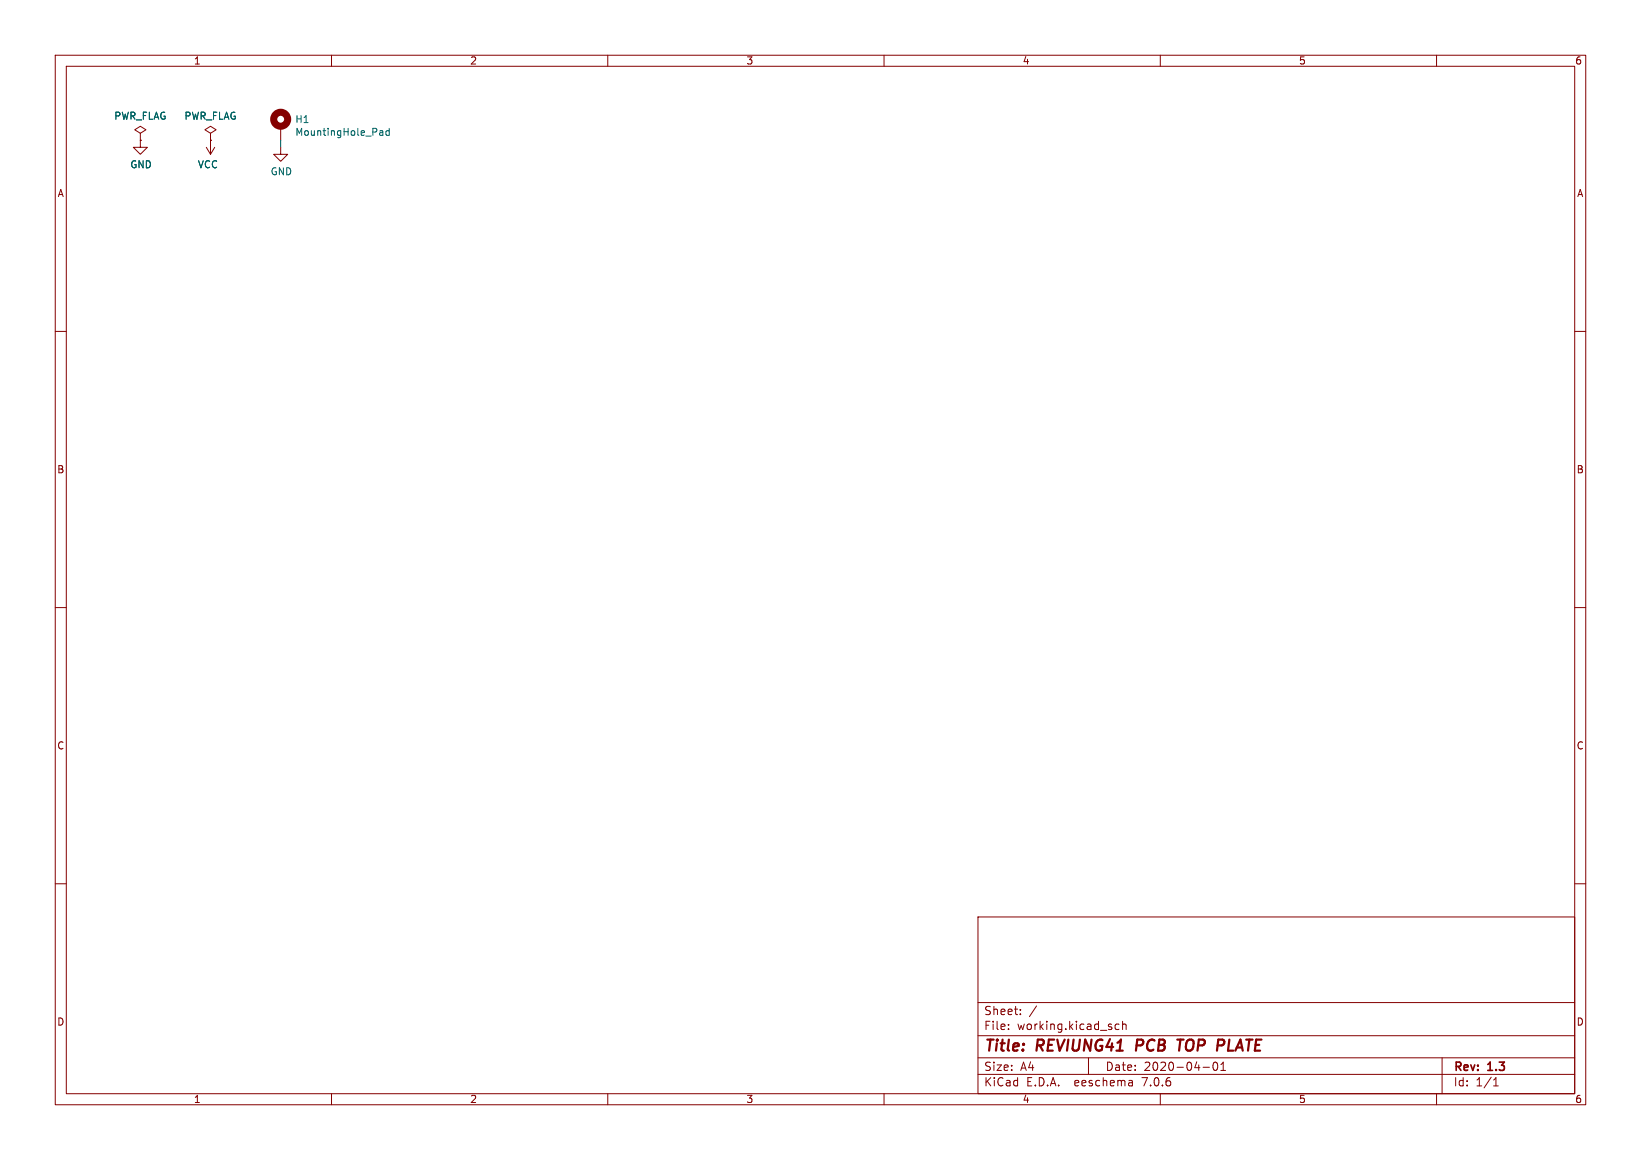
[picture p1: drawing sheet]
<svg xmlns="http://www.w3.org/2000/svg" width="297mm" height="210mm" viewBox="0 0 297 210" stroke-linecap="round" stroke-linejoin="round" font-family="sans-serif">
<g fill="none" stroke="#840000" stroke-width=".18">
<path d="M10 10h277v190h-277zM12 12h273v186h-273zM60 10v2M110 10v2M160 10v2M210 10v2M260 10v2M25.4 25.4v1.3h1.3l-1.3 1.2-1.3-1.2h1.3M25.4 24.1l1-.6-1-.6-1 .6 1 .6v1.3M25.4 25.4h.1M37.3 26.7l.8 1.2M38.1 24.1l1-.6-1-.6-1 .6 1 .6v1.3"/>
<path d="M38.1 25.4h.1M38.1 25.4v2.5M38.9 26.7l-.8 1.2M50.8 26.7v1.2h1.3l-1.3 1.3-1.3-1.3h1.3M50.8 22.9v2.5M10 60h2M285 60h2M10 110h2M285 110h2M10 160h2M285 160h2M177 166h108v32h-108z"/>
<path d="M60 198v2M110 198v2M160 198v2M177 194.5h108M177 191.5h108M177 187.5h108M177 181.5h108M182.5 186.3v.1M182.5 185.5v.1M184.7 183.6v.1M184.7 182.8v.1M187.6 182.1l-1.3 2"/>
<path d="M197 191.5v3M202.5 185.5l-.4-.1-.3 .3v.4l.2 .2h.5M203.2 185.5l.2-.1 .3 .1 .1 .9M203.2 184.9v1.5M204.9 195.7l.1 .9M205 196.5l-.2 .1M205 196h-.2M210 198v2M217.7 193.2h1.2M219.7 192.4l.2-.1a.8 .8 0 0 1 .5 .7 .8 .8 0 0 1-.5 .8l-.2-.1-.2-.5zM221 193.8h.8M221 192.7l.4-.4v1.5"/>
<path d="M260 198v2M261 191.5v6.5M270.3 196.6h.9M270.3 195.5l.4-.4v1.5"/>
</g>
<path d="M205.8 188.2l-.2 2M213.1 188.2h1.1M213.6 188.2l-.2 2" fill="none" stroke="#840000" stroke-width=".4"/>
<circle cx="50.8" cy="21.6" r="1.27" fill="none" stroke="#840000" stroke-width="1.3"/>
<path d="M68.9 23.7h.3l.1 .8M69.3 24.4l-.4 .1M69.3 24h-.4M70.4 23.7h-.3l-.3 .2 .2 .5h.4M70.4 23.2v1.3" fill="none" stroke="#006464" stroke-width=".18"/>
<path d="M50.8 25.4v1.3" fill="none" stroke="#009600" stroke-width=".18"/>
<g font-size="2.8" fill="#840000">
<text x="178" y="190.9">Title:</text>
<text x="187.7" y="190.9">REVIUNG41</text>
<text x="206.5" y="190.9">PCB</text>
<text x="214.8" y="190.9">TOP</text>
<text x="222.7" y="190.9">PLATE</text>
</g>
<g font-size="2.1" fill="#840000">
<text x="178" y="184">Sheet:</text>
<text x="178" y="186.7">File:</text>
<text x="184.1" y="186.7">working.kicad_sch</text>
<text x="178" y="196.9">KiCad</text>
<text x="178" y="194.1">Size:</text>
<text x="184.7" y="194.1">A4</text>
<text x="185.7" y="196.9">E.D.A.</text>
<text x="194.6" y="196.9">eeschema</text>
<text x="200" y="194.1">Date:</text>
<text x="207" y="196.9">7.0.6</text>
<text x="207" y="194.1">2020-04-01</text>
<text x="263" y="194.3">Rev:</text>
<text x="263" y="196.9">Id:</text>
<text x="267.1" y="196.9">1/1</text>
<text x="269.4" y="194.3">1.3</text>
</g>
<g font-size="1.8" fill="#840000">
<text x="35" y="11.9">1</text>
<text x="85" y="11.9">2</text>
<text x="135" y="11.9">3</text>
<text x="185" y="11.9">4</text>
<text x="235" y="11.9">5</text>
<text x="285" y="11.9">6</text>
<text x="10.3" y="35.9">A</text>
<text x="285.3" y="35.9">A</text>
<text x="10.3" y="85.9">B</text>
<text x="285.3" y="85.9">B</text>
<text x="10.3" y="135.9">C</text>
<text x="285.3" y="135.9">C</text>
<text x="10.3" y="185.9">D</text>
<text x="285.3" y="185.9">D</text>
<text x="35" y="199.9">1</text>
<text x="85" y="199.9">2</text>
<text x="135" y="199.9">3</text>
<text x="185" y="199.9">4</text>
<text x="235" y="199.9">5</text>
<text x="285" y="199.9">6</text>
</g>
<g font-size="1.8" fill="#006464">
<text x="20.6" y="21.9">PWR_FLAG</text>
<text x="33.3" y="21.9">PWR_FLAG</text>
<text x="53.3" y="22.5">H1</text>
<text x="53.3" y="24.8">MountingHole_Pad</text>
<text x="23.5" y="30.7">GND</text>
<text x="35.7" y="30.7">VCC</text>
<text x="48.9" y="31.9">GND</text>
</g>
</svg>
